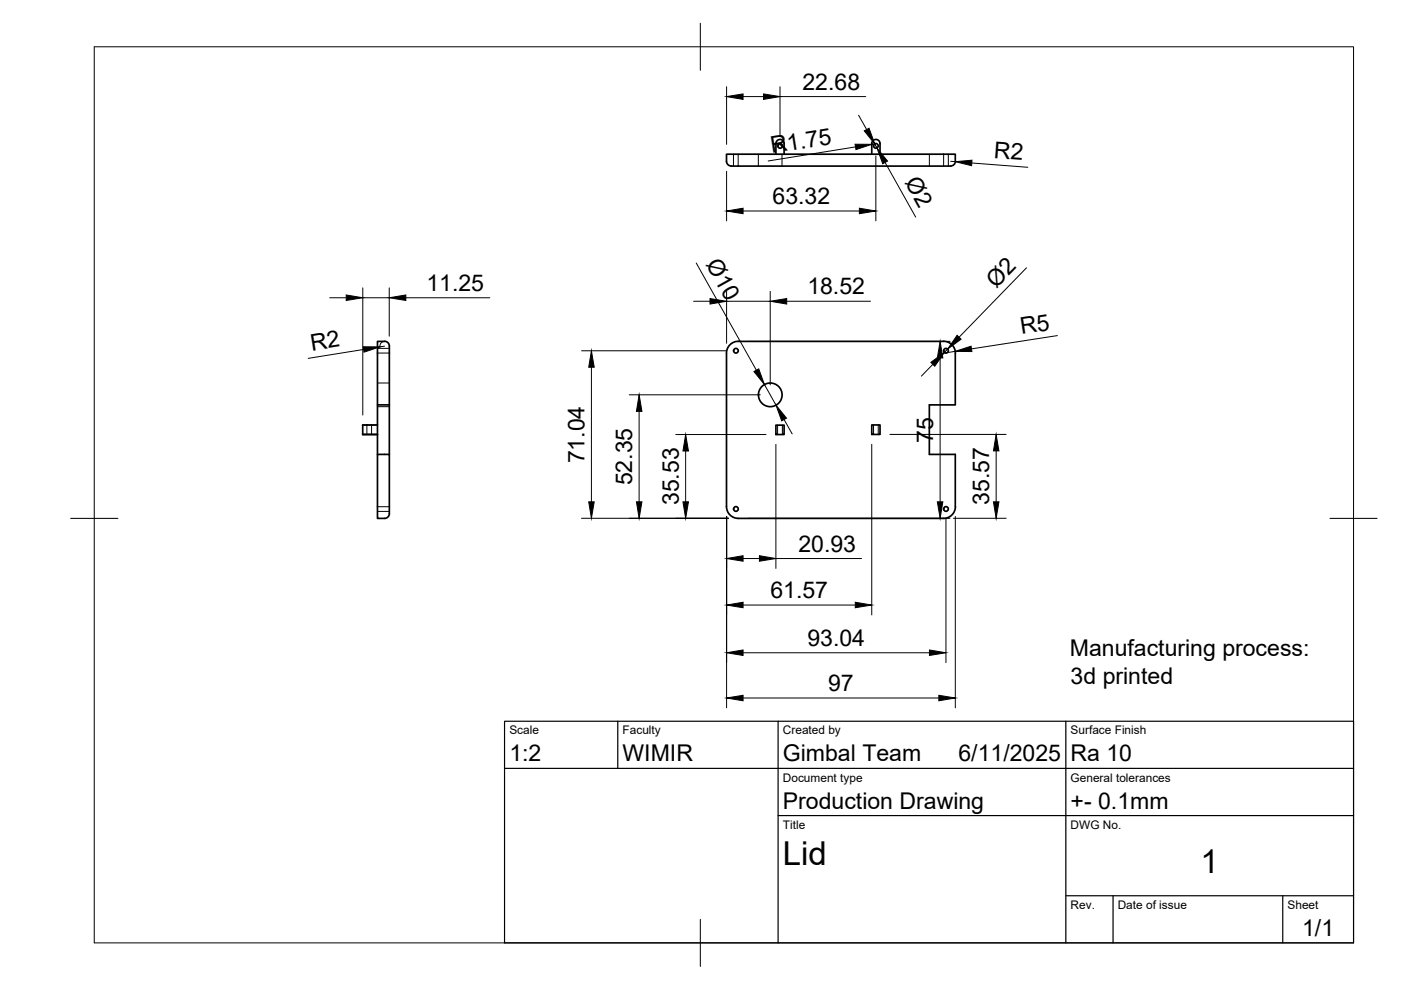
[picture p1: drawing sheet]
<svg xmlns="http://www.w3.org/2000/svg" width="297mm" height="210mm" viewBox="0 0 297 210" stroke-linecap="round" stroke-linejoin="round" font-family="sans-serif">
<!-- layer: Visible -->
<g fill="none" stroke="#000" stroke-width=".36">
<path d="M164.5 30.5v2.2M164.5 30.4a.88 .88 0 0 1 .9-.8 .88 .88 0 0 1 .9 .8M166.2 30.5v2.2M184.8 30.4a.88 .88 0 0 1 .9-.8 .88 .88 0 0 1 .9 .8M184.8 30.5v2.2M186.6 30.5v2.2M202.5 34.2v-1.5h-48.5v1.5a1.47 1.47 0 0 0 1.9 1h45.6M202.6 34.2a1.01 1.01 0 0 1-1 1M81.5 72.4a1.33 1.33 0 0 1 1 1.5v11.9h-2.5v-13.4h1.5M156.5 72.4h43.5M156.5 72.4a2.51 2.51 0 0 0-2.5 2.5v32.5a2.51 2.51 0 0 0 2.5 2.5h43.5a2.51 2.51 0 0 0 2.6-2.5M200.1 72.4a2.51 2.51 0 0 1 2.5 2.5"/>
<path d="M202.5 74.9v10.9h-5.5v10.5h5.5v11.1M80 90.1h-3.1v2h3.1M80 96.3h2.5v11.4a2.91 2.91 0 0 1-.2 1.9l-.8 .3h-1.5zM80 85.8v10.5M82.5 85.8v10.5M164.5 90.1h1.7v2h-1.7zM184.8 90.1h1.8v2h-1.8z"/>
<circle cx="165.4" cy="30.9" r=".5"/>
<circle cx="185.7" cy="30.9" r=".5"/>
<circle cx="156" cy="74.4" r=".5"/>
<circle cx="200.6" cy="74.4" r=".5"/>
<circle cx="163.3" cy="83.7" r="2.51"/>
<circle cx="156" cy="107.9" r=".5"/>
<circle cx="200.6" cy="107.9" r=".5"/>
</g>
<!-- layer: Hidden -->
<g fill="none" stroke="#000" stroke-width=".21">
<path d="M155.5 32.7v2.5M156.5 32.7v2.5M160.8 32.7v2.5M165.8 32.7v2.5M197 32.7v2.5M200.1 32.7v2.5M201.1 32.7v2.5M80 73.9h2.5M80 74.9h2.5M76.9 90.1h3.1M77.8 90.1v2M78.8 90.1v2"/>
<path d="M80 81.2h2.5M80 86.2h2.5M164.9 90.1v2M165.9 90.1v2M185.2 90.1v2M186.2 90.1v2M80 107.4h2.5M80 108.4h2.5"/>
</g>
<!-- layer: BORDER -->
<path d="M20 9.9h267v190h-267zM148.5 4.9v10M15 109.9h10M282 109.9h10M148.5 194.9v10" fill="none" stroke="#000" stroke-width=".21"/>
<!-- layer: FD_Dimensions -->
<g fill="none" stroke="#000" stroke-width=".21">
<path d="M154.1 18.4v12.2M165.4 18.4v10.5M154.1 36.3v10.5M157.5 20.5h4.4M165.4 20.5h18.2M181.4 31.2l-18.5 2.9M182 24.4l1.7 3.1M184.8 30.4v.2l.9-.1M185.5 30.5l.4 .9M185.7 33.1v13.7M187.7 34.5l6.4 11.5M201.5 34.2l1 .1"/>
<path d="M206 34.6l11.9 .9M147.6 55.8l12.8 22.7M157.5 44.7h24.7M217.6 56.8l-14.3 14.7M69.9 63.1h3.5M76.9 61v27M76.9 63.1h5.6M77.1 74.1l-11.8 1.9M81.5 73.4l-1 .1M81.5 72.4a1.01 1.01 0 0 0-.9 1.1M82.5 61v10.3M86 63.1h17.8"/>
<path d="M123.3 74.4h30.6M125.4 77.9v28.5M147 63.9h3.5M154.1 61.8v11M154.1 63.9h9.2M158.6 72.4h42.8M163.3 61.8v19.8M166.8 63.9h17.8M197.8 77.3l-2.5 2.4M199.3 75.9v30.5M200.9 74l-.7 .7M202.5 74.5l-2.5 .4"/>
<path d="M224.2 71.2l-18.2 2.8M133.4 83.7h27.8M135.5 87.2v19.2M143.3 92.1h19.1M145.4 95.6v10.8M162.1 81.5l2.4 4.4M164.5 94.2v26.3M166.2 89l1.8 3M184.8 94.2v36.2M188.7 92.1h24.6M211.2 95.6v10.8M123.3 109.9h31.2"/>
<path d="M154.1 109.5v40.6M157.5 118.4h3.5M158.6 109.9h42.8M164.5 118.4h18.2M200.6 110v30.5M202.1 109.9h11.2M202.5 109.5v40.6M157.5 138.4h39.6M157.5 128.3h23.8M157.5 148h41.6"/>
</g>
<g fill="#000" stroke="#000" stroke-width=".21">
<path d="M154.1 20.5l3.4-.6v1.2zM161.9 19.9l3.5 .6-3.5 .6zM181.3 30.6h3.5l-3.3 1.1zM183.2 27.7l1.1-.5 1.2 3.3zM185.9 31.4l2.3 2.8-1 .5zM202.5 34.3l3.6-.3-.1 1.1zM154.1 44.7l3.4-.6v1.2zM182.2 44.1l3.5 .6-3.5 .6zM73.4 62.5l3.5 .6-3.5 .6zM77 73.5h3.5l-3.3 1.2zM82.5 63.1l3.5-.6v1.2zM125.4 74.4l.6 3.5h-1.2z"/>
<path d="M150.5 63.3l3.6 .6-3.6 .6zM159.9 78.8l1-.6 1.2 3.3zM163.3 63.9l3.5-.6v1.2zM197.4 76.8l2.8-2.1-2 3zM199.3 72.4l.6 3.5h-1.2zM202.9 71.1l.9 .8-2.9 2.1zM202.5 74.5l3.4-1.1 .2 1.1zM135.5 83.7l.6 3.5h-1.2zM145.4 92.1l.6 3.5h-1.2zM164.5 85.9l2.3 2.8-1.1 .5zM211.2 92.1l.6 3.5h-1.2zM124.8 106.4h1.2l-.6 3.5z"/>
<path d="M134.9 106.4h1.2l-.6 3.5zM144.8 106.4h1.2l-.6 3.5zM154.1 118.4l3.4-.6v1.2zM161 117.8l3.5 .6-3.5 .6zM198.7 106.4h1.2l-.6 3.5zM210.6 106.4h1.2l-.6 3.5zM154.1 138.4l3.4-.6v1.2zM154.1 128.3l3.4-.6v1.2zM181.3 127.7l3.5 .6-3.5 .6zM197.1 137.8l3.5 .6-3.5 .6zM154.1 148l3.4-.6v1.2zM199.1 147.4l3.4 .6-3.4 .6z"/>
</g>
<!-- layer: TITLEBLOCK -->
<path d="M107 152.9h180v47h-180zM131 152.9v10M165 152.9v47M226 152.9v47M107 162.9h180M165 172.9h122M226 189.9h61M236 189.9v10M272 189.9v10" fill="none" stroke="#000" stroke-width=".25"/>
<g font-size="7">
<text x="166" y="183.4">Lid</text>
<text x="254.5" y="185.2">1</text>
</g>
<g font-size="4.9">
<text x="170.1" y="19">22.68</text>
<text x="163.6" y="32.5" transform="rotate(-9 163.6 32.5)">R1.75</text>
<text x="210.6" y="33.5" transform="rotate(4 210.6 33.5)">R2</text>
<text x="191.7" y="38.6" transform="rotate(61 191.7 38.6)">Ø2</text>
<text x="163.8" y="43.3">63.32</text>
<text x="149.6" y="56.1" transform="rotate(61 149.6 56.1)">Ø10</text>
<text x="90.4" y="61.7">11.25</text>
<text x="171.2" y="62.4">18.52</text>
<text x="211.2" y="61.2" transform="rotate(-46 211.2 61.2)">Ø2</text>
<text x="216.6" y="70.9" transform="rotate(-9 216.6 70.9)">R5</text>
<text x="66.1" y="74.4" transform="rotate(-9 66.1 74.4)">R2</text>
<text x="197.9" y="93.9" transform="rotate(-90 197.9 93.9)">75</text>
<text x="123.9" y="98.2" transform="rotate(-90 123.9 98.2)">71.04</text>
<text x="134" y="102.9" transform="rotate(-90 134 102.9)">52.35</text>
<text x="143.9" y="107.1" transform="rotate(-90 143.9 107.1)">35.53</text>
<text x="209.7" y="107.1" transform="rotate(-90 209.7 107.1)">35.57</text>
<text x="169.3" y="117">20.93</text>
<text x="163.3" y="126.8">61.57</text>
<text x="171.2" y="136.9">93.04</text>
<text x="226.8" y="139.1">Manufacturing process:</text>
<text x="175.6" y="146.5">97</text>
<text x="227" y="145">3d printed</text>
<text x="108" y="161.4">1:2</text>
<text x="132" y="161.4">WIMIR</text>
<text x="166" y="161.4">Gimbal Team</text>
<text x="203.2" y="161.4">6/11/2025</text>
<text x="227" y="161.4">Ra 10</text>
<text x="166" y="171.4">Production Drawing</text>
<text x="227" y="171.4">+- 0.1mm</text>
<text x="276.1" y="198.6">1/1</text>
</g>
<g font-size="2.5">
<text x="108" y="155.7">Scale</text>
<text x="132" y="155.7">Faculty</text>
<text x="166" y="155.7">Created by</text>
<text x="227" y="155.7">Surface Finish</text>
<text x="166" y="165.7">Document type</text>
<text x="227" y="165.7">General tolerances</text>
<text x="166" y="175.7">Title</text>
<text x="227" y="175.7">DWG No.</text>
<text x="227" y="192.7">Rev.</text>
<text x="237" y="192.7">Date of issue</text>
<text x="273" y="192.7">Sheet</text>
</g>
</svg>
